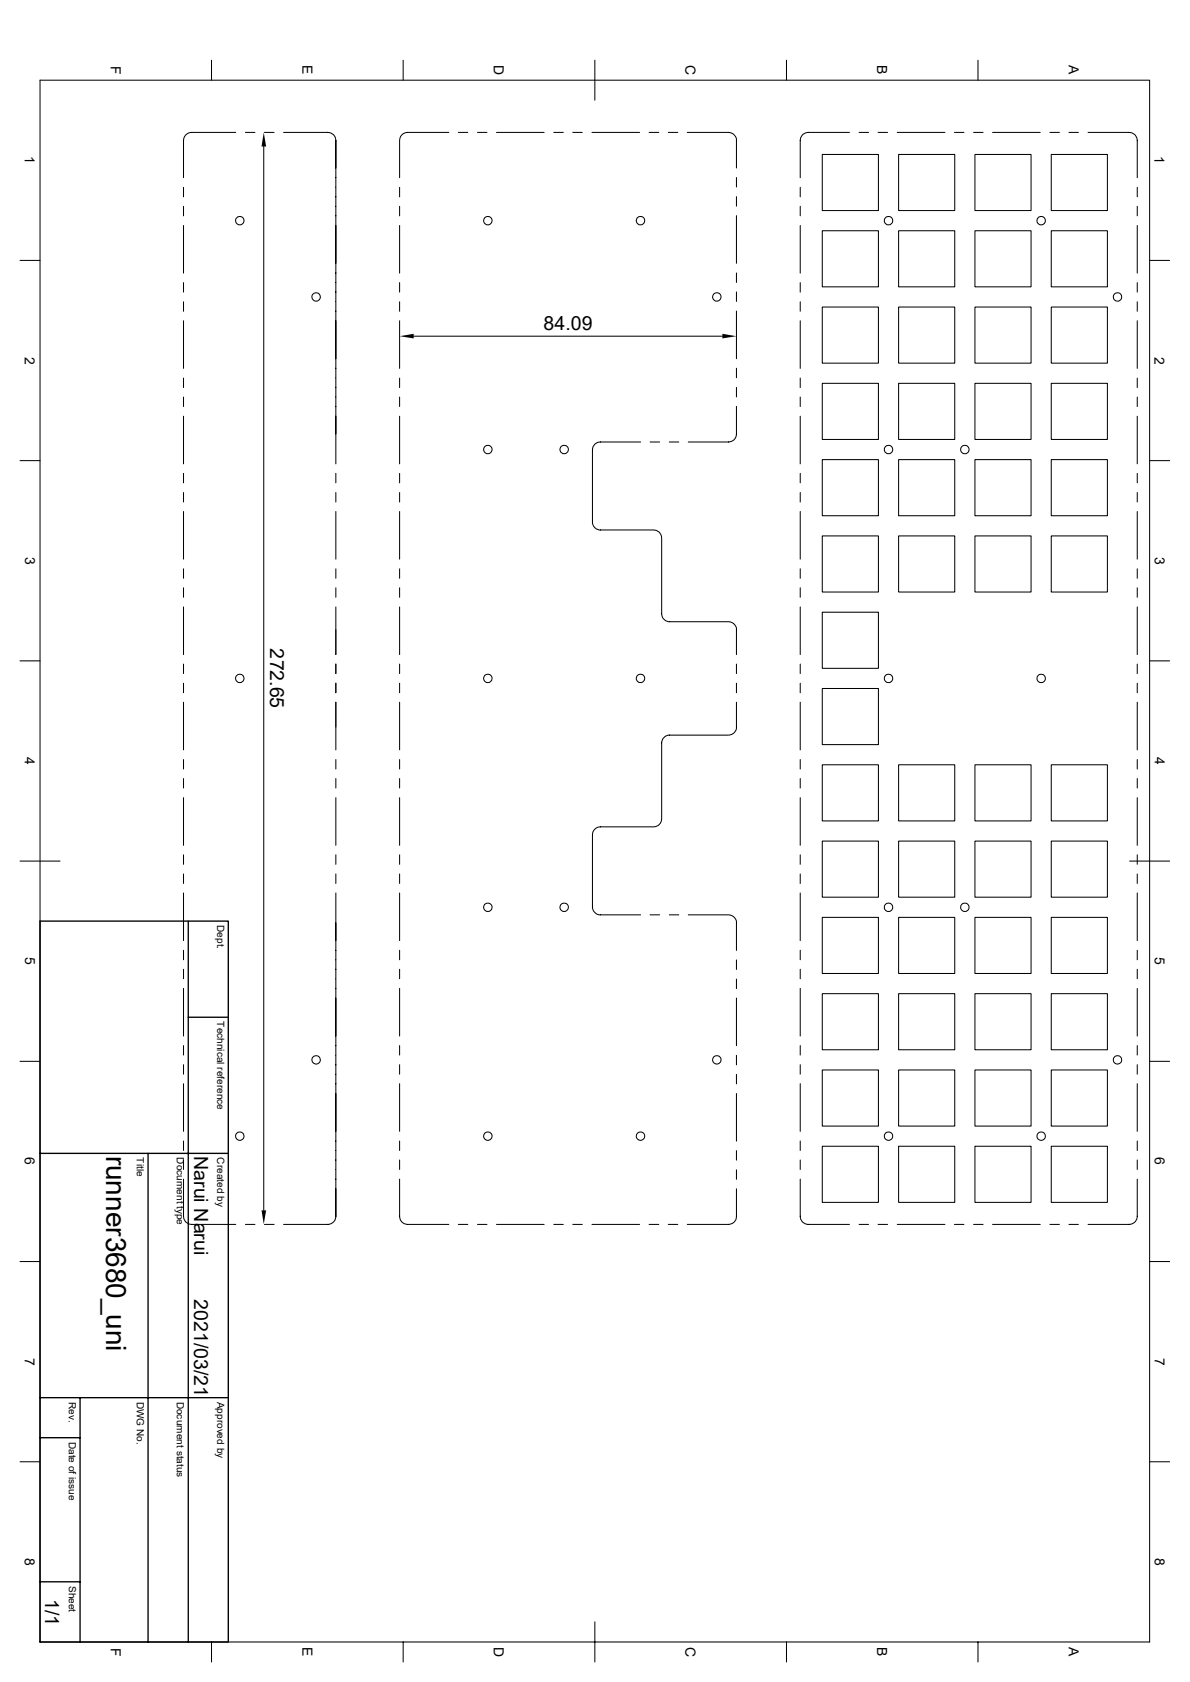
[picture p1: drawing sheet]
<svg xmlns="http://www.w3.org/2000/svg" width="297mm" height="420mm" viewBox="0 0 297 420" stroke-linecap="round" stroke-linejoin="round" font-family="sans-serif">
<g fill="none" stroke="#000" stroke-width=".25">
<path d="M52.8 15v5M100.6 15v5M148.5 15v10M196.3 15v5M244.1 15v5M10 20h276.9v390h-276.9zM58.8 33.1h-11a2 2 0 0 0-2 2v9.3M61.3 33.1h2.3M65.8 36.6v265.6M66 33.1h2.4M70.8 33.1h11a2 2 0 0 1 2 2v11.6M112 33.1h-10.3a2 2 0 0 0-2 2v9.3"/>
<path d="M114.4 33.1h2.4M119.2 33.1h2.3M123.9 33.1h11.9M138.2 33.1h2.4M143 33.1h2.3M147.7 33.1h11.9M162 33.1h2.4M166.8 33.1h2.4M171.5 33.1h10.3a2 2 0 0 1 2 2v6.9M205.2 38.6h14v14h-14zM212 33.1h-10.3a2 2 0 0 0-2 2v9.3M214.4 33.1h2.4"/>
<path d="M219.2 33.1h2.3M223.9 33.1h11.9M224.3 38.6h14v14h-14zM238.2 33.1h2.4M243 33.1h2.4M243.3 38.6h14v14h-14zM247.7 33.1h11.9M262 33.1h2.4M262.4 38.6h14v14h-14zM266.8 33.1h2.4M271.6 33.1h10.2a2 2 0 0 1 2 2v9.3M45.8 46.8v2.3"/>
<path d="M45.8 51.5v2.4M45.8 56.3v11.9M83.8 46.8v28.5M99.7 46.8v2.3M99.7 51.5v2.4M99.7 56.3v11.9M183.8 44.3v2.4M183.8 49.1v2.4M183.8 53.8v11.9M199.7 46.8v2.3M199.7 51.5v2.4M199.7 56.3v11.9"/>
<path d="M205.2 57.6h14v14h-14zM224.3 57.6h14v14h-14zM243.3 57.6h14v14h-14zM262.4 57.6h14v14h-14zM283.8 46.8v2.3M283.8 51.5v2.4M283.8 56.3v11.9M5 65h5M45.8 70.6v2.3M45.8 75.4v2.3M83.8 75.4v18.9M99.7 70.6v2.3"/>
<path d="M99.7 75.4v2.3M183.8 68.2v2.3M183.8 72.9v2.4M183.8 77.7v11.9M199.7 70.6v2.3M199.7 75.4v2.3M205.2 76.7h14v14h-14zM224.3 76.7h14v14h-14zM243.3 76.7h14v14h-14zM262.4 76.7h14v14h-14zM283.8 70.6v2.3M283.8 75.4v2.3"/>
<path d="M286.9 65h5M45.8 80.1v11.9M45.8 94.4v2.4M45.8 99.1v2.4M83.8 94.4v21.4M99.7 80.1v11.9M99.7 94.4v2.4M99.7 99.1v2.4M103.3 83.9h77M183.8 91.9v2.4M183.8 96.7v2.4M199.7 80.1v11.9"/>
<path d="M199.7 94.4v2.4M199.7 99.1v2.4M205.2 95.7h14v14h-14zM224.3 95.7h14v14h-14zM243.3 95.7h14v14h-14zM262.4 95.7h14v14h-14zM283.8 80.1v11.9M283.8 94.4v2.4M283.8 99.1v2.4M5 115h5M45.8 103.9v11.9M45.8 118.2v2.4"/>
<path d="M83.8 118.2v2.4M99.7 103.9v11.9M99.7 118.2v2.4M159.9 110.4h-10a1.95 1.95 0 0 0-2 2v17.9a2 2 0 0 0 2 2h13.3a2 2 0 0 1 1.9 2.1v18.8a2 2 0 0 0 2 2h14.7a2 2 0 0 1 2 2v6.2M162.3 110.4h2.3M167 110.4h2.4M183.8 101.5v6.8a1.95 1.95 0 0 1-2 2.1h-10M199.7 103.9v11.9M199.7 118.2v2.4M205.2 114.8h14v14h-14zM224.3 114.8h14v14h-14zM243.3 114.8h14v14h-14z"/>
<path d="M262.4 114.8h14v14h-14zM283.8 103.9v11.9M283.8 118.2v2.4M286.9 115h5M45.8 123v2.3M45.8 127.7v11.9M83.8 123v2.3M83.8 127.7v11.9M99.7 123v2.3M99.7 127.7v11.9M199.7 123v2.3M199.7 127.7v11.9"/>
<path d="M205.2 133.8h14v14h-14zM224.3 133.8h14v14h-14zM243.3 133.8h14v14h-14zM262.4 133.8h14v14h-14zM283.8 123v2.3M283.8 127.7v11.9M45.8 142v2.4M45.8 146.8v2.3M45.8 151.6v11.8M83.8 142v2.4M83.8 146.8v2.3M83.8 151.6v11.8"/>
<path d="M99.7 142v2.4M99.7 146.8v2.3M99.7 151.6v11.8M199.7 142v2.4M199.7 146.8v2.3M199.7 151.6v11.8M205.2 152.9h14v14h-14zM283.8 142v2.4M283.8 146.8v2.3M283.8 151.6v11.8M5 165h5M45.8 165.8v2.4"/>
<path d="M45.8 170.6v2.4M45.8 175.3v11.9M83.8 165.8v2.4M83.8 170.6v2.4M83.8 175.3v11.9M99.7 165.8v2.4M99.7 170.6v2.4M99.7 175.3v11.9M183.8 175.3v6.3a2 2 0 0 1-2 2h-14.7a2 2 0 0 0-2 1.9v18.9a2.02 2.02 0 0 1-1.9 2.1h-13.3a2.02 2.02 0 0 0-2 1.9v18a2 2 0 0 0 2 2h10M183.8 165.8v2.4M183.8 170.6v2.4M199.7 165.8v2.4"/>
<path d="M199.7 170.6v2.4M199.7 175.3v11.9M205.2 171.9h14v14h-14zM283.8 165.8v2.4M283.8 170.6v2.4M283.8 175.3v11.9M286.9 165h5M45.8 189.7v2.3M45.8 194.4v2.4M45.8 199.2v11.9M83.8 189.7v2.3M83.8 194.4v2.4"/>
<path d="M83.8 199.2v11.9M99.7 189.7v2.3M99.7 194.4v2.4M99.7 199.2v11.9M199.7 189.7v2.3M199.7 194.4v2.4M199.7 199.2v11.9M205.2 191h14v14h-14zM224.3 191h14v14h-14zM243.3 191h14v14h-14zM262.4 191h14v14h-14zM283.8 189.7v2.3"/>
<path d="M283.8 194.4v2.4M283.8 199.2v11.9M5 215h10M45.8 213.4v2.4M45.8 218.2v2.4M83.8 213.4v2.4M83.8 218.2v2.4M99.7 213.4v2.4M99.7 218.2v2.4M199.7 213.4v2.4M199.7 218.2v2.4M205.2 210h14v14h-14z"/>
<path d="M224.3 210h14v14h-14zM243.3 210h14v14h-14zM262.4 210h14v14h-14zM281.9 215h10M283.8 213.4v2.4M283.8 218.2v2.4M45.8 223v11.9M45.8 237.3v2.3M83.8 223v21.4M99.7 223v11.9M99.7 237.3v2.3M162.3 228.4h2.3"/>
<path d="M167 228.4h2.4M171.8 228.4h10a2 2 0 0 1 2 2.1v6.8M183.8 239.7v2.4M199.7 223v11.9M199.7 237.3v2.3M205.2 229.1h14v14h-14zM224.3 229.1h14v14h-14zM243.3 229.1h14v14h-14zM262.4 229.1h14v14h-14zM283.8 223v11.9M283.8 237.3v2.3M45.8 242v2.4"/>
<path d="M45.8 246.8v11.9M83.8 244.5v18.9M99.7 242v2.4M99.7 246.8v11.9M183.8 244.5v2.3M183.8 249.2v11.9M199.7 242v2.4M199.7 246.8v11.9M205.2 248.1h14v14h-14zM224.3 248.1h14v14h-14zM243.3 248.1h14v14h-14zM262.4 248.1h14v14h-14z"/>
<path d="M283.8 242v2.4M283.8 246.8v11.9M5 265h5M45.8 261.1v2.3M45.8 265.9v2.3M45.8 270.6v11.9M83.8 263.5v28.5M99.7 261.1v2.3M99.7 265.9v2.3M99.7 270.6v11.9M183.8 263.5v2.4M183.8 268.3v2.3"/>
<path d="M183.8 273v11.9M199.7 261.1v2.3M199.7 265.9v2.3M199.7 270.6v11.9M205.2 267.2h14v14h-14zM224.3 267.2h14v14h-14zM243.3 267.2h14v14h-14zM262.4 267.2h14v14h-14zM283.8 261.1v2.3M283.8 265.9v2.3M283.8 270.6v11.9M286.9 265h5"/>
<path d="M45.8 294.4v9.3a2 2 0 0 0 2 2h11M45.8 284.9v2.4M45.8 289.6v2.4M83.8 292.1v11.6a2 2 0 0 1-2 2h-11M99.7 294.4v9.3a2 2 0 0 0 2 2h10.3M99.7 284.9v2.4M99.7 289.6v2.4M183.8 296.8v6.9a1.95 1.95 0 0 1-2 2h-10.3M183.8 287.3v2.4M183.8 292.1v2.4M199.7 294.4v9.3a2 2 0 0 0 2 2h10.3M199.7 284.9v2.4"/>
<path d="M199.7 289.6v2.4M205.2 286.2h14v14h-14zM224.3 286.2h14v14h-14zM243.3 286.2h14v14h-14zM262.4 286.2h14v14h-14zM283.8 294.4v9.3a2 2 0 0 1-2 2h-10.2M283.8 284.9v2.4M283.8 289.6v2.4M5 315h5M61.3 305.7h2.3M66 305.7h2.4M114.4 305.7h2.4"/>
<path d="M119.2 305.7h2.3M123.9 305.7h11.9M138.2 305.7h2.4M143 305.7h2.3M147.7 305.7h11.9M162 305.7h2.4M166.8 305.7h2.4M214.4 305.7h2.4M219.2 305.7h2.3M223.9 305.7h11.9M238.2 305.7h2.4M243 305.7h2.4"/>
<path d="M247.7 305.7h11.9M262 305.7h2.4M266.8 305.7h2.4M286.9 315h5M5 365h5M286.9 365h5M52.8 410v5M100.6 410v5M148.5 405v10M196.3 410v5M244.1 410v5"/>
<circle cx="59.8" cy="55.1" r="1.05"/>
<circle cx="121.8" cy="55.1" r="1.05"/>
<circle cx="159.9" cy="55.1" r="1.05"/>
<circle cx="221.8" cy="55.1" r="1.05"/>
<circle cx="259.9" cy="55.1" r="1.05"/>
<circle cx="78.9" cy="74.1" r="1.05"/>
<circle cx="178.9" cy="74.1" r="1.05"/>
<circle cx="278.9" cy="74.1" r="1.05"/>
<circle cx="121.8" cy="112.2" r="1.05"/>
<circle cx="140.8" cy="112.2" r="1.05"/>
<circle cx="221.8" cy="112.2" r="1.05"/>
<circle cx="240.8" cy="112.2" r="1.05"/>
<circle cx="59.8" cy="169.4" r="1.05"/>
<circle cx="121.8" cy="169.4" r="1.05"/>
<circle cx="159.9" cy="169.4" r="1.05"/>
<circle cx="221.8" cy="169.4" r="1.05"/>
<circle cx="259.9" cy="169.4" r="1.05"/>
<circle cx="121.8" cy="226.5" r="1.05"/>
<circle cx="140.8" cy="226.5" r="1.05"/>
<circle cx="221.8" cy="226.5" r="1.05"/>
<circle cx="240.8" cy="226.5" r="1.05"/>
<circle cx="78.9" cy="264.6" r="1.05"/>
<circle cx="178.9" cy="264.6" r="1.05"/>
<circle cx="278.9" cy="264.6" r="1.05"/>
<circle cx="59.8" cy="283.7" r="1.05"/>
<circle cx="121.8" cy="283.7" r="1.05"/>
<circle cx="159.9" cy="283.7" r="1.05"/>
<circle cx="221.8" cy="283.7" r="1.05"/>
<circle cx="259.9" cy="283.7" r="1.05"/>
</g>
<path d="M10 230h47v180h-47zM47 230v180M47 254h10M10 288h47M37 288v122M10 359h10M10 349h47M20 349v61M10 395h10" fill="none" stroke="#000" stroke-width=".34"/>
<path d="M65.8 33.1l.6 3.5h-1.1zM99.7 83.9l3.6-.5v1.1zM180.3 83.4l3.5 .5-3.5 .6zM65.3 302.2h1.1l-.6 3.5z" fill="#000"/>
<text font-size="7" x="26.5" y="288.5" transform="rotate(90 26.5 288.5)">runner3680_uni</text>
<g font-size="4.9">
<text x="135.7" y="82.4">84.09</text>
<text x="67.4" y="161.9" transform="rotate(90 67.4 161.9)">272.65</text>
<text x="48.5" y="288.6" transform="rotate(90 48.5 288.6)">Narui Narui</text>
<text x="48.4" y="324.4" transform="rotate(90 48.4 324.4)">2021/03/21</text>
<text x="11.3" y="399.2" transform="rotate(90 11.3 399.2)">1/1</text>
</g>
<g font-size="3.5">
<text x="27.6" y="16.5" transform="rotate(90 27.6 16.5)">F</text>
<text x="75.5" y="16.3" transform="rotate(90 75.5 16.3)">E</text>
<text x="123.3" y="16.3" transform="rotate(90 123.3 16.3)">D</text>
<text x="171.1" y="16.3" transform="rotate(90 171.1 16.3)">C</text>
<text x="218.9" y="16.3" transform="rotate(90 218.9 16.3)">B</text>
<text x="266.8" y="16.3" transform="rotate(90 266.8 16.3)">A</text>
<text x="6.2" y="39" transform="rotate(90 6.2 39)">1</text>
<text x="288.2" y="39" transform="rotate(90 288.2 39)">1</text>
<text x="6.2" y="89" transform="rotate(90 6.2 89)">2</text>
<text x="288.2" y="89" transform="rotate(90 288.2 89)">2</text>
<text x="6.3" y="139" transform="rotate(90 6.3 139)">3</text>
<text x="288.2" y="139" transform="rotate(90 288.2 139)">3</text>
<text x="6.2" y="189" transform="rotate(90 6.2 189)">4</text>
<text x="288.2" y="189" transform="rotate(90 288.2 189)">4</text>
<text x="6.3" y="239" transform="rotate(90 6.3 239)">5</text>
<text x="288.2" y="239" transform="rotate(90 288.2 239)">5</text>
<text x="6.2" y="289" transform="rotate(90 6.2 289)">6</text>
<text x="288.2" y="289" transform="rotate(90 288.2 289)">6</text>
<text x="6.2" y="339" transform="rotate(90 6.2 339)">7</text>
<text x="288.2" y="339" transform="rotate(90 288.2 339)">7</text>
<text x="6.2" y="389" transform="rotate(90 6.2 389)">8</text>
<text x="288.2" y="389" transform="rotate(90 288.2 389)">8</text>
<text x="27.6" y="411.4" transform="rotate(90 27.6 411.4)">F</text>
<text x="75.5" y="411.3" transform="rotate(90 75.5 411.3)">E</text>
<text x="123.3" y="411.2" transform="rotate(90 123.3 411.2)">D</text>
<text x="171.1" y="411.2" transform="rotate(90 171.1 411.2)">C</text>
<text x="218.9" y="411.3" transform="rotate(90 218.9 411.3)">B</text>
<text x="266.8" y="411.3" transform="rotate(90 266.8 411.3)">A</text>
</g>
<g font-size="2.5">
<text x="54.2" y="231" transform="rotate(90 54.2 231)">Dept.</text>
<text x="54.2" y="255" transform="rotate(90 54.2 255)">Technical reference</text>
<text x="34.2" y="289" transform="rotate(90 34.2 289)">Title</text>
<text x="44.2" y="289" transform="rotate(90 44.2 289)">Document type</text>
<text x="54.2" y="289" transform="rotate(90 54.2 289)">Created by</text>
<text x="17.2" y="350" transform="rotate(90 17.2 350)">Rev.</text>
<text x="34.2" y="350" transform="rotate(90 34.2 350)">DWG No.</text>
<text x="44.2" y="350" transform="rotate(90 44.2 350)">Document status</text>
<text x="54.2" y="350" transform="rotate(90 54.2 350)">Approved by</text>
<text x="17.2" y="360" transform="rotate(90 17.2 360)">Date of issue</text>
<text x="17.2" y="396" transform="rotate(90 17.2 396)">Sheet</text>
</g>
</svg>
